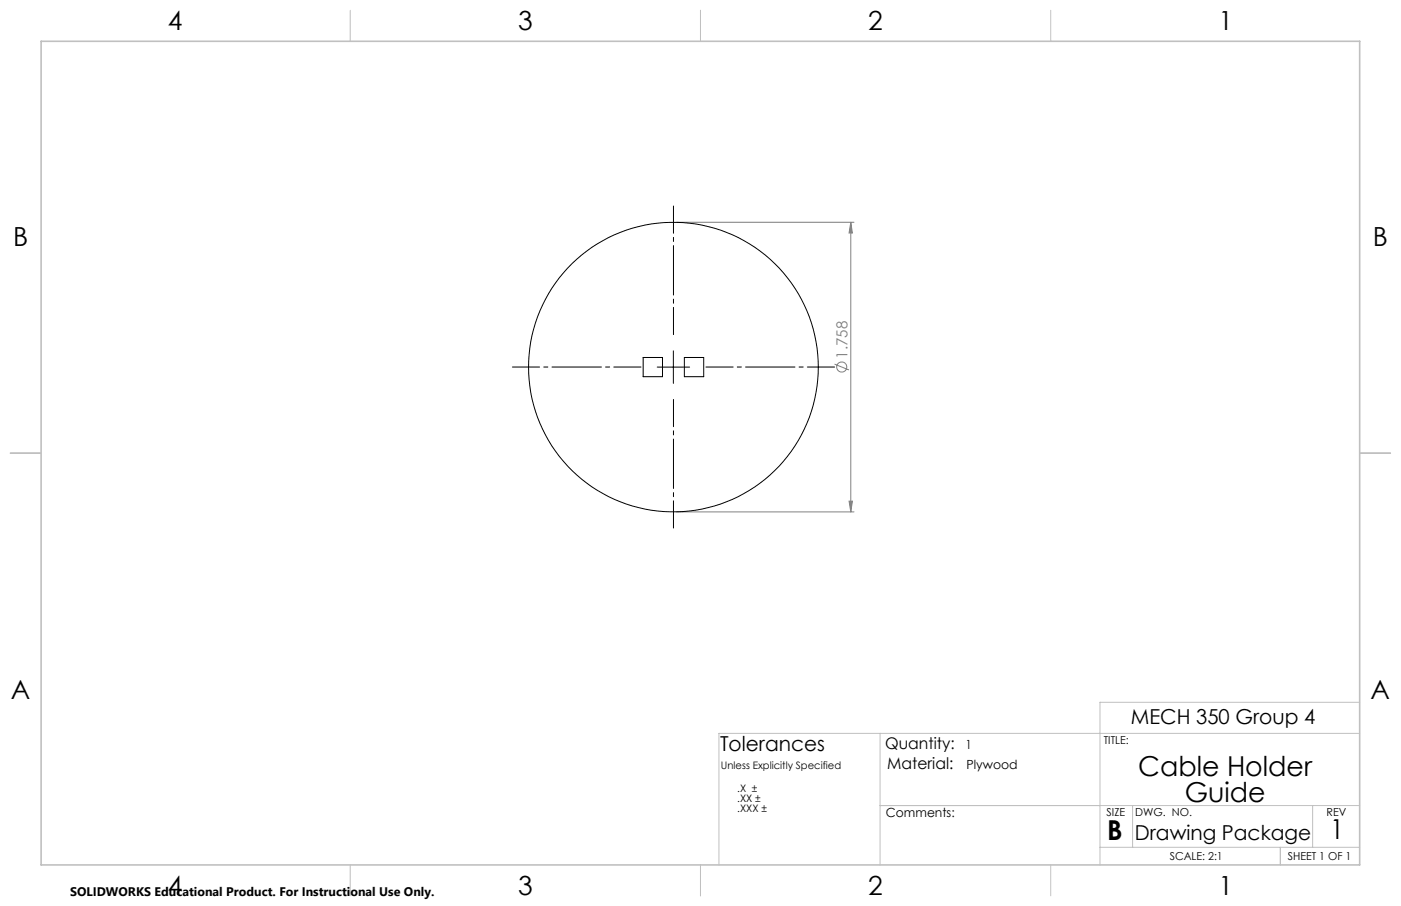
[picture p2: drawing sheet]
<svg xmlns="http://www.w3.org/2000/svg" width="432mm" height="279mm" viewBox="0 0 432 279" stroke-linecap="round" stroke-linejoin="round" font-family="sans-serif">
<g fill="none" stroke="#808080" stroke-width=".31">
<path d="M208.6 68.5h54.6M262.2 68.5l.5 3.4h-1zM262.2 68.5v89.4M257.2 112.3l4.5 1.8M208.6 157.9h54.6M261.7 154.6h1l-.5 3.3z"/>
<circle cx="259.4" cy="113.2" r="1.55"/>
</g>
<path d="M197.6 113.2h-39.7M207.6 103.2v-39.7M217.6 113.2h39.6M207.6 123.2v39.6" fill="none" stroke="#000" stroke-width=".31" stroke-dasharray="15.2 1.3 1.3 1.3" stroke-dashoffset="6.8"/>
<path d="M202.6 113.2h9.9M207.5 108.2v10" fill="none" stroke="#000" stroke-width=".31"/>
<g fill="none" stroke="#c0c0c0" stroke-width=".31">
<path d="M108 3.2v9.5M215.9 3.2v9.5M323.8 3.2v9.5M3.1 139.7h9.6M419.1 139.7h9.5M419.1 216.6h-80.1v50.1M271.3 226.2v40.5M419.1 226.2h-197.5v40.5M271.3 248.4h147.8M349.1 248.4v12.9M404.6 248.4v12.9M108 266.7v9.6"/>
<path d="M215.9 266.7v9.6M323.8 266.7v9.6M339 261.3h80.1M394.6 261.3v5.4"/>
</g>
<path d="M12.7 12.7h406.4v254h-406.4z" fill="none" stroke="#c0c0c0" stroke-width=".5"/>
<path d="M262.2 68.5l.5 3.4h-1zM261.7 154.6h1l-.5 3.3z" fill="#808080"/>
<g fill="none" stroke="#000" stroke-width=".31">
<path d="M198.2 110.2h6v6h-6zM210.9 110.2h6v6h-6z"/>
<circle cx="207.6" cy="113.2" r="44.6"/>
</g>
<g font-size="8.5">
<text x="350.8" y="239.3">Cable Holder</text>
<text x="365.1" y="247.4">Guide</text>
<text x="341.3" y="259">B</text>
<text x="410" y="258.9">1</text>
</g>
<g font-size="8.1">
<text x="51.7" y="9.3">4</text>
<text x="159.7" y="9.3">3</text>
<text x="267.6" y="9.3">2</text>
<text x="375.6" y="9.3">1</text>
<text x="4" y="76">B</text>
<text x="423.1" y="76">B</text>
<text x="3.3" y="215.7">A</text>
<text x="422.4" y="215.7">A</text>
<text x="51.7" y="276">4</text>
<text x="159.7" y="276">3</text>
<text x="267.6" y="276">2</text>
<text x="375.6" y="276">1</text>
</g>
<g font-size="6.3">
<text x="348.5" y="223.4">MECH 350 Group 4</text>
<text x="221.9" y="231.8">Tolerances</text>
<text x="349.8" y="259">Drawing Package</text>
</g>
<g font-size="4.9">
<text x="272.8" y="230.9">Quantity:</text>
<text x="273.5" y="237">Material:</text>
</g>
<text font-size="4.7" fill="#808080" x="261.2" y="110.6" transform="rotate(-90 261.2 110.6)">1.758</text>
<g font-size="3.9">
<text x="297.5" y="230.9">1</text>
<text x="297.9" y="237">Plywood</text>
<text x="273" y="251.9">Comments:</text>
</g>
<text font-size="3.8" x="21.6" y="276.3">SOLIDWORKS Educational Product. For Instructional Use Only.</text>
<g font-size="3.4">
<text x="340.2" y="229.5">TITLE:</text>
<text x="341.1" y="251.6">SIZE</text>
<text x="349.9" y="251.6">DWG. NO.</text>
<text x="408.9" y="251.7">REV</text>
<text x="360.5" y="265.2">SCALE: 2:1</text>
<text x="396.9" y="265.2">SHEET 1 OF 1</text>
</g>
<g font-size="3.2">
<text x="222.2" y="237">Unless Explicitly Specified</text>
<text x="227.2" y="244.1">.X ±</text>
<text x="227.2" y="247.3">.XX ±</text>
<text x="227.2" y="250.4">.XXX ±</text>
</g>
</svg>
